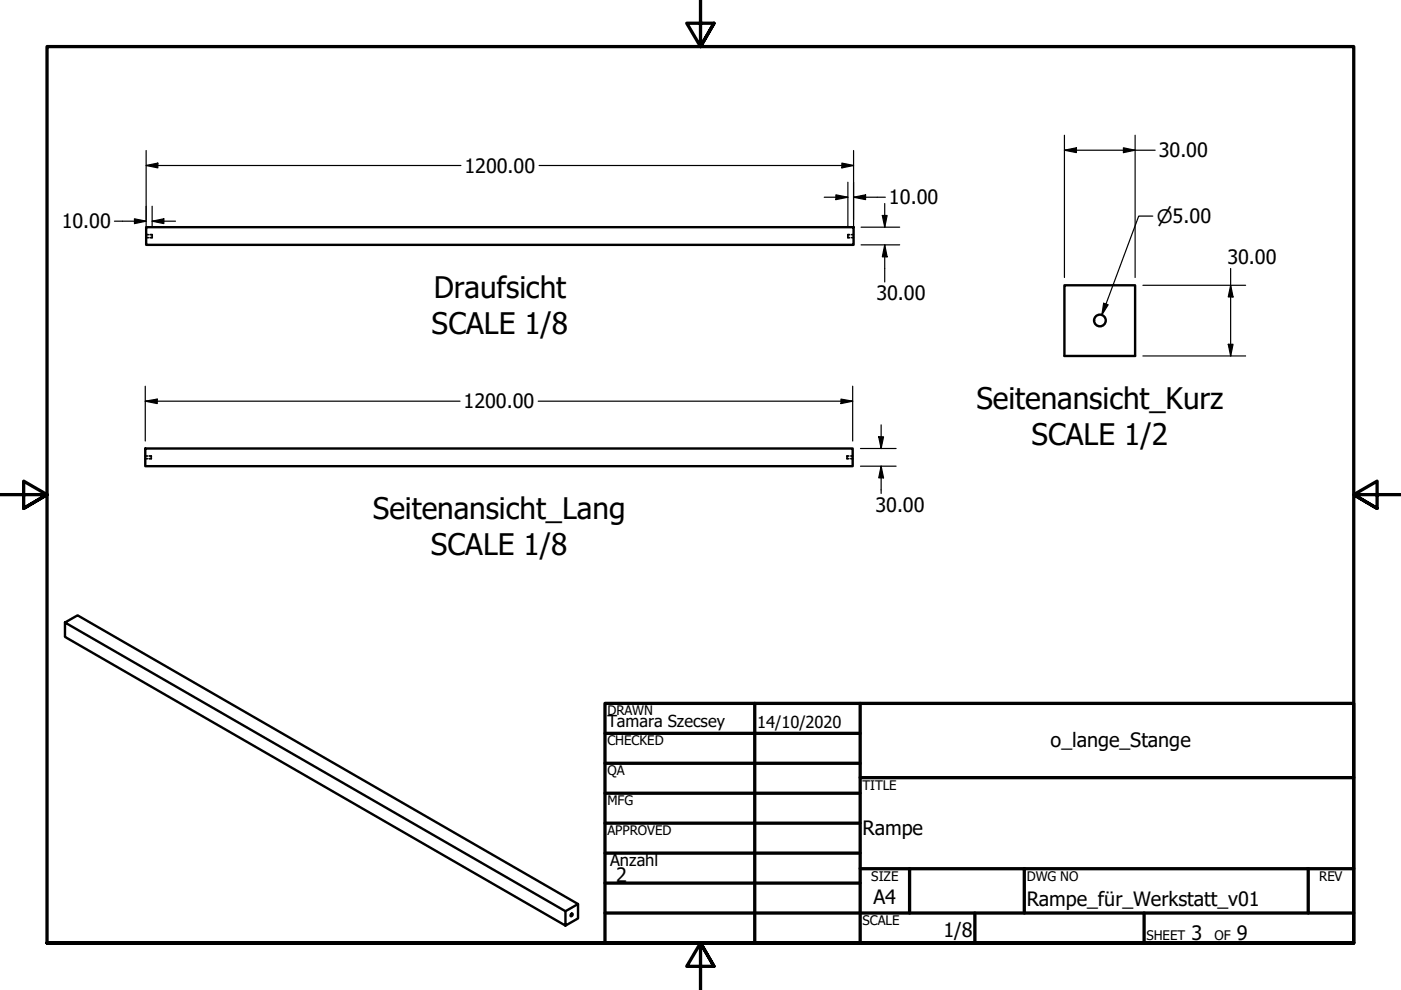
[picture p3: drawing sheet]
<svg xmlns="http://www.w3.org/2000/svg" width="297mm" height="210mm" viewBox="0 0 297 210" stroke-linecap="round" stroke-linejoin="round" font-family="sans-serif">
<!-- layer: Hidden (ANSI) -->
<g fill="none" stroke="#000" stroke-width=".38">
<path d="M31 49.8h.4M31 50.4h.4M31.8 49.8h.5v.1M32.3 50.1v.3h-.5M179.8 50.1v.3h.3M180.1 49.8h-.3v.1M180.6 49.8h.4M180.6 50.4h.4M30.8 96.7h.4M30.8 97.3h.4M31.6 96.7h.5v.2M32.1 97.1v.2h-.5"/>
<path d="M179.6 97.1v.2h.4M180 96.7h-.4v.2M180.4 96.7h.4M180.4 97.3h.4"/>
</g>
<!-- layer: Visible (ANSI) -->
<g fill="none" stroke="#000" stroke-width=".51">
<path d="M31 48.2h150v3.7h-150zM225.7 60.5h15v15h-15zM30.8 95.1h150v3.7h-150zM13.8 132v3l106.1 61.3v-3.1l-106.1-61.2 2.6-1.5 106.2 61.2v3l-2.7 1.6M121.1 193.8l.2-.1a.3 .3 0 0 1 0 .4 .3 .3 0 0 1-.3 .1zM122.6 191.7l-2.7 1.5"/>
<circle cx="233.2" cy="67.9" r="1.24"/>
</g>
<!-- layer: Border (ANSI) -->
<g fill="none" stroke="#000" stroke-width=".7">
<path d="M148.5 -.1v10l-2.9-5h5.8l-2.9 5 2.9-5M0 104.9h10l-5-2.9v5.8l5-2.9-5 2.9M297 104.9h-10l5-2.9v5.8l-5-2.9 5 2.9M128.3 149.1h158.7v50.8h-158.7zM128.3 155.5h54.1M160 149.1v50.8M182.4 149.1v50.8M128.3 161.8h54.1M128.3 168.2h54.1M128.3 174.5h54.1M182.4 164.9h104.6M10 199.9v-190h277v190h-277h277"/>
<path d="M128.3 180.9h54.1M128.3 187.2h54.1M128.3 193.6h158.7M182.4 184.2h104.6M192.8 184.2v9.4M206.7 193.6v6.3M217.2 184.2v9.4M242.6 193.6v6.3M277.4 184.2v9.4M151.4 204.9l-2.9-5 2.9 5h-5.8l2.9-5v10"/>
</g>
<!-- layer: Dimension (ANSI) -->
<g fill="none" stroke="#000" stroke-width=".25">
<path d="M31 35.1l2.5-.5v1zM31 31.9v16.3M31 35.1h66.7M114.3 35.1h66.7M178.5 34.6l2.5 .5-2.5 .5zM179.8 38.6v9.6M181 31.9v16.3M225.7 31.8l2.5-.5v1.1zM225.7 31.8h19.2M225.7 28.7v30.1M238.2 31.3l2.5 .5-2.5 .6zM240.7 28.7v30.1"/>
<path d="M24.3 46.9h6.7M28.5 46.4l2.5 .5-2.5 .5zM32.3 46.9l2.4-.5v1zM32.3 46.9h4.9M32.3 43.7v4.5M174.8 41.8h5M177.2 41.3l2.6 .5-2.6 .5zM181 41.8l2.5-.5v1zM181 41.8h6.7M182.6 48.2h8.2M182.6 51.9h8.2M187.1 45.7h1l-.5 2.5z"/>
<path d="M187.6 51.9l.5 2.6h-1zM187.6 43.2v5M187.6 51.9v7.9M244.4 45.8h-3l-7.8 21M260.9 56.9v18.6M234 64.3l.9 .3-1.3 2.2zM242.3 60.5h21.8M242.3 75.5h21.8M260.4 73h1l-.5 2.5zM260.9 60.5l.5 2.5h-1zM30.8 85.1l2.5-.5v1zM30.8 85.1h66.7"/>
<path d="M30.8 81.9v11.6M114.1 85.1h66.7M178.3 84.6l2.5 .5-2.5 .5zM180.8 81.9v11.6M182.4 95.1h7.6M182.4 98.8h7.6M186.3 92.6h1l-.5 2.5zM186.8 98.8l.5 2.5h-1zM186.8 90.1v5M186.8 98.8v5.8"/>
</g>
<g fill="#000">
<path d="M31 35.1l2.5-.5v1z" fill-rule="evenodd"/>
<path d="M178.5 34.6l2.5 .5-2.5 .5z" fill-rule="evenodd"/>
<path d="M225.7 31.8l2.5-.5v1.1z" fill-rule="evenodd"/>
<path d="M238.2 31.3l2.5 .5-2.5 .6z" fill-rule="evenodd"/>
<path d="M28.5 46.4l2.5 .5-2.5 .5z" fill-rule="evenodd"/>
<path d="M32.3 46.9l2.4-.5v1z" fill-rule="evenodd"/>
<path d="M177.2 41.3l2.6 .5-2.6 .5z" fill-rule="evenodd"/>
<path d="M181 41.8l2.5-.5v1z" fill-rule="evenodd"/>
<path d="M187.1 45.7h1l-.5 2.5z" fill-rule="evenodd"/>
<path d="M187.6 51.9l.5 2.6h-1z" fill-rule="evenodd"/>
<path d="M234 64.3l.9 .3-1.3 2.2z" fill-rule="evenodd"/>
<path d="M260.4 73h1l-.5 2.5z" fill-rule="evenodd"/>
<path d="M260.9 60.5l.5 2.5h-1z" fill-rule="evenodd"/>
<path d="M30.8 85.1l2.5-.5v1z" fill-rule="evenodd"/>
<path d="M178.3 84.6l2.5 .5-2.5 .5z" fill-rule="evenodd"/>
<path d="M186.3 92.6h1l-.5 2.5z" fill-rule="evenodd"/>
<path d="M186.8 98.8l.5 2.5h-1z" fill-rule="evenodd"/>
</g>
<g font-size="6.3">
<text x="91.9" y="63.2">Draufsicht</text>
<text x="91.5" y="70.8">SCALE 1/8</text>
<text x="207" y="86.7">Seitenansicht_Kurz</text>
<text x="218.7" y="94.3">SCALE 1/2</text>
<text x="79.1" y="110.1">Seitenansicht_Lang</text>
<text x="91.4" y="117.6">SCALE 1/8</text>
</g>
<g font-size="4.2">
<text x="245.7" y="33.4">30.00</text>
<text x="98.5" y="36.6">1200.00</text>
<text x="188.5" y="43.3">10.00</text>
<text x="13.1" y="48.4">10.00</text>
<text x="260.2" y="56">30.00</text>
<text x="185.8" y="63.7">30.00</text>
<text x="98.3" y="86.6">1200.00</text>
<text x="185.6" y="108.6">30.00</text>
<text x="222.8" y="158.3">o_lange_Stange</text>
<text x="182.9" y="177.1">Rampe</text>
<text x="130.6" y="187">2</text>
<text x="185.2" y="191.7">A4</text>
<text x="217.7" y="192.2">Rampe_für_Werkstatt_v01</text>
<text x="200" y="198.7">1/8</text>
<text x="252.6" y="199.4">3</text>
<text x="262.3" y="199.4">9</text>
</g>
<text font-size="3.9" x="245.2" y="47.3">⌀5.00</text>
<g font-size="3.5">
<text x="128.8" y="154.2">Tamara Szecsey</text>
<text x="160.5" y="154.4">14/10/2020</text>
<text x="129.3" y="183.7">Anzahl</text>
</g>
<g font-size="2.8">
<text x="128.8" y="151.7">DRAWN</text>
<text x="128.8" y="158">CHECKED</text>
<text x="128.8" y="164.4">QA</text>
<text x="182.9" y="167.4">TITLE</text>
<text x="128.8" y="170.7">MFG</text>
<text x="128.8" y="177.1">APPROVED</text>
<text x="184.7" y="186.7">SIZE</text>
<text x="217.7" y="186.7">DWG NO</text>
<text x="279.7" y="186.7">REV</text>
<text x="182.9" y="196.1">SCALE</text>
<text x="243.1" y="199.4">SHEET</text>
<text x="257.5" y="199.4">OF</text>
</g>
</svg>
